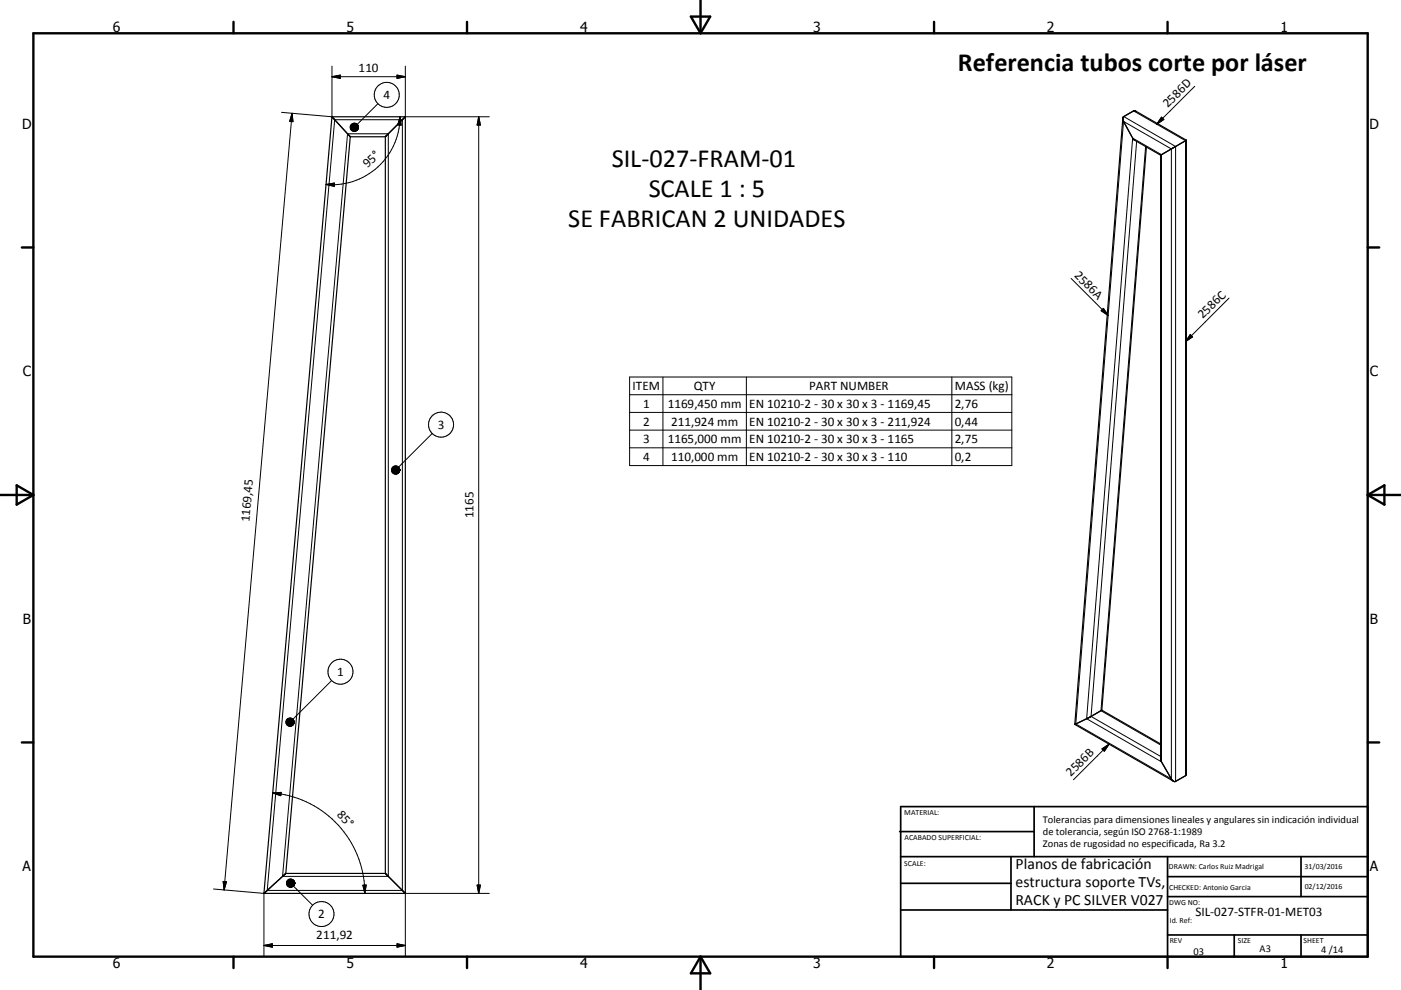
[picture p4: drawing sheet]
<svg xmlns="http://www.w3.org/2000/svg" width="420mm" height="297mm" viewBox="0 0 420 297" stroke-linecap="round" stroke-linejoin="round" font-family="sans-serif">
<g fill="none" stroke="#000" stroke-width=".36">
<path d="M99.5 35l.1 .1M99.5 35l-20.4 233M99.5 35h22M99.6 35.1h.1M99.6 35.1l5.4 5.9M121.5 35l-6 6M121.5 35v233M336.6 35.5l-14.4 181.8M105 41h.1M105 41l-19.3 221M105 41h10.5M115.5 41v221"/>
<path d="M343.7 44.1l-13.4 169M348 46.6l-8.2-4.8-3-5.4-.2-.6 .2-.7 3.1-1.8h.4l15.4 8.8v190.2l-.3 .4-2.9 1.7h-.7M348 46.5v181.4l3.3 6 .5 .5M355.6 42.1l-7.6 4.4M355.7 42.1h-.1M322.2 217.3l29.6 17.1M330.3 213.1l-4 2.3-4.1 1.9M330.3 213.1h.1M330.3 213.1l17.7 10.1M79.1 268h42.4M79.2 268h-.1M85.7 262.1l-6.5 5.9"/>
<path d="M85.7 262v.1M85.7 262h29.8M115.5 262l6 6M121.5 268h.1"/>
</g>
<g fill="none" stroke="#000" stroke-width=".3">
<path d="M99.5 19.8v15.2l-15.1-1.3M121.5 19.8v15.2h25.2M87.6 34l-20.4 233M87.6 34l.2 2.5-1-.1zM99.5 23h22M99.5 23l2.5-.5v1zM100.3 35.9h20.3v231.2h-40.5zM113.3 31.1l-6.2 6.2M119 22.5l2.5 .5-2.5 .5zM119.9 35a20.4 20.4 0 0 1-22.2 20.4M119.9 35l.4 2.5h-1zM143.5 35v233"/>
<path d="M143.5 35l.5 2.5h-1zM336.8 36.4l14.4 8.3v189l-28.7-16.5zM336.9 35l15.6 8.9v190.5M339.9 33.3l15.5 8.9v190.5M348.2 35.2l.7 .6-2.1 1.5zM358.2 25.9l-11.4 11.4M97.7 55.4l2.6-.5-.1 1zM104.2 40.1h12.2v222.8h-31.7zM339.6 41.4l8.6 5v182.2l-22.4-13zM340.8 42.4l-13.7 172.5 20.9 12M343.5 44l-13.4 169.2 17.9 10.3M321.1 83.5l11.1 11.1"/>
<path d="M330.8 92.5l1.4 2.1-2.1-1.4zM368.5 89.4l-13.1 13.1M188.8 113.1h114.6v26.6h-114.6zM188.8 118.4h114.6M198.7 113.1v26.6M223.8 113.1v26.6M285.4 113.1v26.6M356.9 100.4l.6 .7-2.1 1.4zM129.6 130.1l-10.1 10M188.8 123.7h114.6M188.8 129h114.6M188.8 134.3h114.6"/>
<path d="M99.4 204.2l-11.6 11.6M81.8 237.9a30.2 30.2 0 0 1 27.6 30.1M81.8 237.9l2.5-.2-.1 1zM330.4 224.7l2.1-1.4-1.4 2.1zM332.5 223.3l-10.7 10.6M64 266.7l15.1 1.3v18.8M66.9 264.5l1 .1-.7 2.4zM88 265.8l5.7 5.8M108.8 265.6l1-.1-.4 2.5zM143 265.5h1l-.5 2.5zM146.7 268h-25.2v18.8M79.1 283.7h42.4"/>
<path d="M79.1 283.7l2.5-.6v1.1zM119 283.1l2.5 .6-2.5 .5z"/>
<circle cx="116" cy="28.5" r="3.7"/>
<circle cx="132.2" cy="127.4" r="3.8"/>
<circle cx="102.1" cy="201.5" r="3.8"/>
<circle cx="96.4" cy="274.2" r="3.8"/>
</g>
<g fill="none" stroke="#000" stroke-width=".71">
<path d="M10 10h400v277h-400zM70 6.6v3.4M140 6.6v3.4M207.1 5h5.8l-2.9 5zM210 0v10M280 6.6v3.4M350 6.6v3.4M6.6 74.2h3.4M410 74.2h3.5M0 148.5h10M5 145.6l5 2.9-5 2.9zM410 148.5h10.1"/>
<path d="M410 148.5l5.1-2.9v5.8zM6.6 222.7h3.4M410 222.7h3.5M70 287v3.4M140 287v3.4M210 287v10M210 287l2.9 5h-5.8zM280 287v3.4M350 287v3.4"/>
</g>
<g fill="none" stroke="#000" stroke-width=".51">
<path d="M269.7 249.5h40.3M270 242h140v45h-140zM270 257h140M303.1 257v16M310 242v15M350 257v30M390.1 257v12M270 265h33.1M270 273h80M350 269h60M350 263h60M350 280.5h60"/>
<path d="M370 280.5v6.5M390.1 280.5v6.5"/>
</g>
<g fill="#000" stroke="#000" stroke-width=".3">
<path d="M87.6 34l.2 2.5-1-.1zM99.5 23l2.5-.5v1zM107.3 37.7l.2 .5zM107.2 37.4l.3 .8zM107 37.2l.5 1zM106.8 37.1l.7 1.1zM106.6 37l.9 1.2zM106.3 36.9l.3 .1 .9 1.2zM106 37l.3-.1 1.2 1.3zM105.7 37h.3l1.5 1.2zM105.5 37.2l.2-.2 1.8 1.2zM105.3 37.3l.2-.1 2 1z"/>
<path d="M105.3 37.3l2.2 .9-2.4-.7zM105.1 37.5l2.4 .7-2.5-.4zM105 37.8l2.5 .4-2.5-.1zM105 38.1l2.5 .1-2.5 .1zM105 38.3l2.5-.1-2.5 .4zM105 38.6l2.5-.4-2.4 .6zM105.1 38.8l2.4-.6-2.2 .8zM105.3 39l2.2-.8-2 1zM105.5 39.2l2-1-1.8 1.1zM105.7 39.3l1.8-1.1-1.5 1.2zM106 39.4l1.5-1.2-1.2 1.2zM107.5 38.2l-.9 1.2h-.3z"/>
<path d="M107.5 38.2l-.9 1.2zM107.5 38.2l-.7 1.1zM107.5 38.2l-.5 .9zM107.5 38.2l-.3 .7zM107.5 38.2l-.2 .5zM107.5 38.2v.3zM119 22.5l2.5 .5-2.5 .5zM119.9 35l.4 2.5h-1zM143.5 35l.5 2.5h-1zM348.2 35.2l.7 .6-2.1 1.5zM97.7 55.4l2.6-.5-.1 1zM330.8 92.5l1.4 2.1-2.1-1.4z"/>
<path d="M356.9 100.4l.6 .7-2.1 1.4zM119.7 140.5l.2 .5zM119.6 140.3l.3 .7zM119.4 140.1l.5 .9zM119.2 139.9l.7 1.1zM118.9 139.8l1 1.2zM118.7 139.8h.2l1 1.2zM118.4 139.8h.3l1.2 1.2zM118.1 139.9l.3-.1 1.5 1.2zM117.9 140l.2-.1 1.8 1.1zM117.7 140.2l.2-.2 2 1zM117.7 140.2l2.2 .8-2.4-.6z"/>
<path d="M117.5 140.4l2.4 .6-2.5-.4zM117.4 140.6l2.5 .4-2.5-.1zM117.4 140.9l2.5 .1-2.5 .2zM117.4 141.2l2.5-.2-2.5 .4zM117.4 141.4l2.5-.4-2.4 .7zM117.5 141.7l2.4-.7-2.2 .9zM117.7 141.9l2.2-.9-2 1zM117.9 142l2-1-1.8 1.2zM118.1 142.2l1.8-1.2-1.5 1.2zM118.4 142.2l1.5-1.2-1.2 1.3zM119.9 141l-1.2 1.3zM119.9 141l-1 1.2z"/>
<path d="M119.9 141l-.7 1.1zM119.9 141l-.5 1zM119.9 141l-.3 .8zM119.9 141l-.2 .5zM119.9 141l-.1 .3zM88.1 216.1l.1 .5zM87.9 215.9l.3 .7zM87.8 215.7l.4 .9zM87.5 215.6l.7 1zM87.3 215.5l.9 1.1zM87 215.4l.3 .1 .9 1.1zM86.7 215.4h.3l1.2 1.2z"/>
<path d="M86.5 215.5l.2-.1 1.5 1.2zM86.2 215.6l.3-.1 1.7 1.1zM86 215.8l.2-.2 2 1zM86 215.8l2.2 .8-2.3-.6zM85.9 216l2.3 .6-2.4-.3zM85.8 216.3l2.4 .3-2.5-.1zM85.7 216.5l2.5 .1-2.5 .2zM85.7 216.8l2.5-.2-2.4 .5zM85.8 217.1l2.4-.5-2.3 .7zM85.9 217.3l2.3-.7-2.2 .9zM86 217.5l2.2-.9-2 1.1zM86.2 217.7l2-1.1-1.7 1.2z"/>
<path d="M86.5 217.8l1.7-1.2-1.5 1.3zM86.7 217.9l1.5-1.3-1.2 1.3zM88.2 216.6l-.9 1.3h-.3zM88.2 216.6l-.9 1.3zM88.2 216.6l-.7 1.2zM88.2 216.6l-.4 1zM88.2 216.6l-.3 .8zM88.2 216.6l-.1 .6zM88.2 216.6v.3zM81.8 237.9l2.5-.2-.1 1zM330.4 224.7l2.1-1.4-1.4 2.1zM66.9 264.5l1 .1-.7 2.4z"/>
<path d="M88.2 264.4l.2 .6zM88.1 264.2l.3 .8zM87.9 264l.5 1zM87.7 263.9l.7 1.1zM87.5 263.8l.9 1.2zM87.2 263.7l.3 .1 .9 1.2zM86.9 263.7h.3l1.2 1.3zM86.6 263.8l.3-.1 1.5 1.3zM86.4 263.9l.2-.1 1.8 1.2zM86.2 264.1l.2-.2 2 1.1zM86.2 264.1l2.2 .9-2.4-.7zM86 264.3l2.4 .7-2.5-.4z"/>
<path d="M85.9 264.6l2.5 .4-2.5-.2zM85.9 264.8l2.5 .2-2.5 .1zM85.9 265.1l2.5-.1-2.5 .4zM85.9 265.4l2.5-.4-2.4 .6zM86 265.6l2.4-.6-2.2 .8zM86.2 265.8l2.2-.8-2 1zM86.4 266l2-1-1.8 1.1zM86.6 266.1l1.8-1.1-1.5 1.2zM86.9 266.2l1.5-1.2-1.2 1.2zM88.4 265l-.9 1.1-.3 .1zM88.4 265l-.9 1.1zM88.4 265l-.7 1z"/>
<path d="M88.4 265l-.5 .9zM88.4 265l-.3 .7zM88.4 265l-.2 .5zM88.4 265l-.1 .2zM108.8 265.6l1-.1-.4 2.5zM143 265.5h1l-.5 2.5zM79.1 283.7l2.5-.6v1.1zM119 283.1l2.5 .6-2.5 .5z"/>
</g>
<g font-size="7.9">
<text x="287.2" y="21.3">Referencia tubos corte por láser</text>
<text x="183.4" y="50">SIL-027-FRAM-01</text>
<text x="194.5" y="59">SCALE 1 : 5</text>
<text x="170.3" y="68">SE FABRICAN 2 UNIDADES</text>
</g>
<g font-size="4.7">
<text x="304.5" y="260.9">Planos de fabricación</text>
<text x="304.5" y="266.2">estructura soporte TVs,</text>
<text x="304.5" y="271.6">RACK y PC SILVER V027</text>
</g>
<g font-size="4.2">
<text x="33.9" y="9.6">6</text>
<text x="103.9" y="9.6">5</text>
<text x="173.9" y="9.6">4</text>
<text x="243.8" y="9.6">3</text>
<text x="313.9" y="9.6">2</text>
<text x="383.9" y="9.6">1</text>
<text x="6.7" y="38.7">D</text>
<text x="410.5" y="38.7">D</text>
<text x="6.9" y="112.9">C</text>
<text x="410.7" y="112.9">C</text>
<text x="6.9" y="187.1">B</text>
<text x="410.7" y="187.1">B</text>
<text x="6.8" y="261.4">A</text>
<text x="410.7" y="261.4">A</text>
<text x="33.9" y="290.4">6</text>
<text x="103.9" y="290.4">5</text>
<text x="173.9" y="290.4">4</text>
<text x="243.8" y="290.4">3</text>
<text x="313.9" y="290.4">2</text>
<text x="383.9" y="290.4">1</text>
</g>
<g font-size="3.9">
<text x="107.5" y="21.5">110</text>
<text x="115" y="29.7">4</text>
<text x="350.1" y="32.5" transform="rotate(-45 350.1 32.5)">2586D</text>
<text x="110.2" y="50.5" transform="rotate(-42 110.2 50.5)">95°</text>
<text x="321.9" y="82.8" transform="rotate(45 321.9 82.8)">2586A</text>
<text x="360.6" y="95.8" transform="rotate(-45 360.6 95.8)">2586C</text>
<text x="189.7" y="117">ITEM</text>
<text x="208" y="117">QTY</text>
<text x="242.6" y="117">PART NUMBER</text>
<text x="286.3" y="117.1">MASS (kg)</text>
<text x="192.8" y="122.3">1</text>
<text x="200.2" y="122.3">1169,450 mm</text>
<text x="224.6" y="122.3">EN 10210-2 - 30 x 30 x 3 - 1169,45</text>
<text x="286.3" y="122.3">2,76</text>
<text x="131.2" y="128.7">3</text>
<text x="192.8" y="127.7">2</text>
<text x="201.3" y="127.7">211,924 mm</text>
<text x="224.6" y="127.7">EN 10210-2 - 30 x 30 x 3 - 211,924</text>
<text x="286.3" y="127.7">0,44</text>
<text x="192.8" y="133">3</text>
<text x="200.2" y="133">1165,000 mm</text>
<text x="224.6" y="133">EN 10210-2 - 30 x 30 x 3 - 1165</text>
<text x="286.3" y="133">2,75</text>
<text x="192.8" y="138.3">4</text>
<text x="201.3" y="138.3">110,000 mm</text>
<text x="224.6" y="138.3">EN 10210-2 - 30 x 30 x 3 - 110</text>
<text x="286.3" y="138.3">0,2</text>
<text x="142" y="155.5" transform="rotate(-90 142 155.5)">1165</text>
<text x="74.8" y="156.7" transform="rotate(-85 74.8 156.7)">1169,45</text>
<text x="101.1" y="202.8">1</text>
<text x="321.1" y="233.2" transform="rotate(-45 321.1 233.2)">2586B</text>
<text x="100.8" y="244.6" transform="rotate(48 100.8 244.6)">85°</text>
<text x="95.4" y="275.5">2</text>
<text x="358.4" y="274.9">SIL-027-STFR-01-MET03</text>
<text x="94.8" y="281.6">211,92</text>
</g>
<g font-size="3.1">
<text x="312.7" y="246.8">Tolerancias para dimensiones lineales y angulares sin indicación individual</text>
<text x="312.7" y="250.4">de tolerancia, según ISO 2768-1:1989</text>
<text x="312.7" y="254">Zonas de rugosidad no especificada, Ra 3.2</text>
<text x="357.8" y="286.5">03</text>
<text x="377.6" y="285.6">A3</text>
<text x="396.1" y="285.9">4 /14</text>
</g>
<g font-size="2.4">
<text x="271.1" y="244.4">MATERIAL:</text>
<text x="271.2" y="252">ACABADO SUPERFICIAL:</text>
<text x="271.1" y="259.7">SCALE:</text>
<text x="350.4" y="260.8">DRAWN: Carlos Ruiz Madrigal</text>
<text x="391.1" y="260.6">31/03/2016</text>
<text x="350.5" y="267">CHECKED: Antonio Garcia</text>
<text x="391.2" y="266.7">02/12/2016</text>
<text x="350.5" y="271.4">DWG NO:</text>
<text x="350.7" y="276.9">Id. Ref:</text>
<text x="350.7" y="282.8">REV</text>
<text x="371.1" y="282.9">SIZE</text>
<text x="390.8" y="283">SHEET</text>
</g>
</svg>
